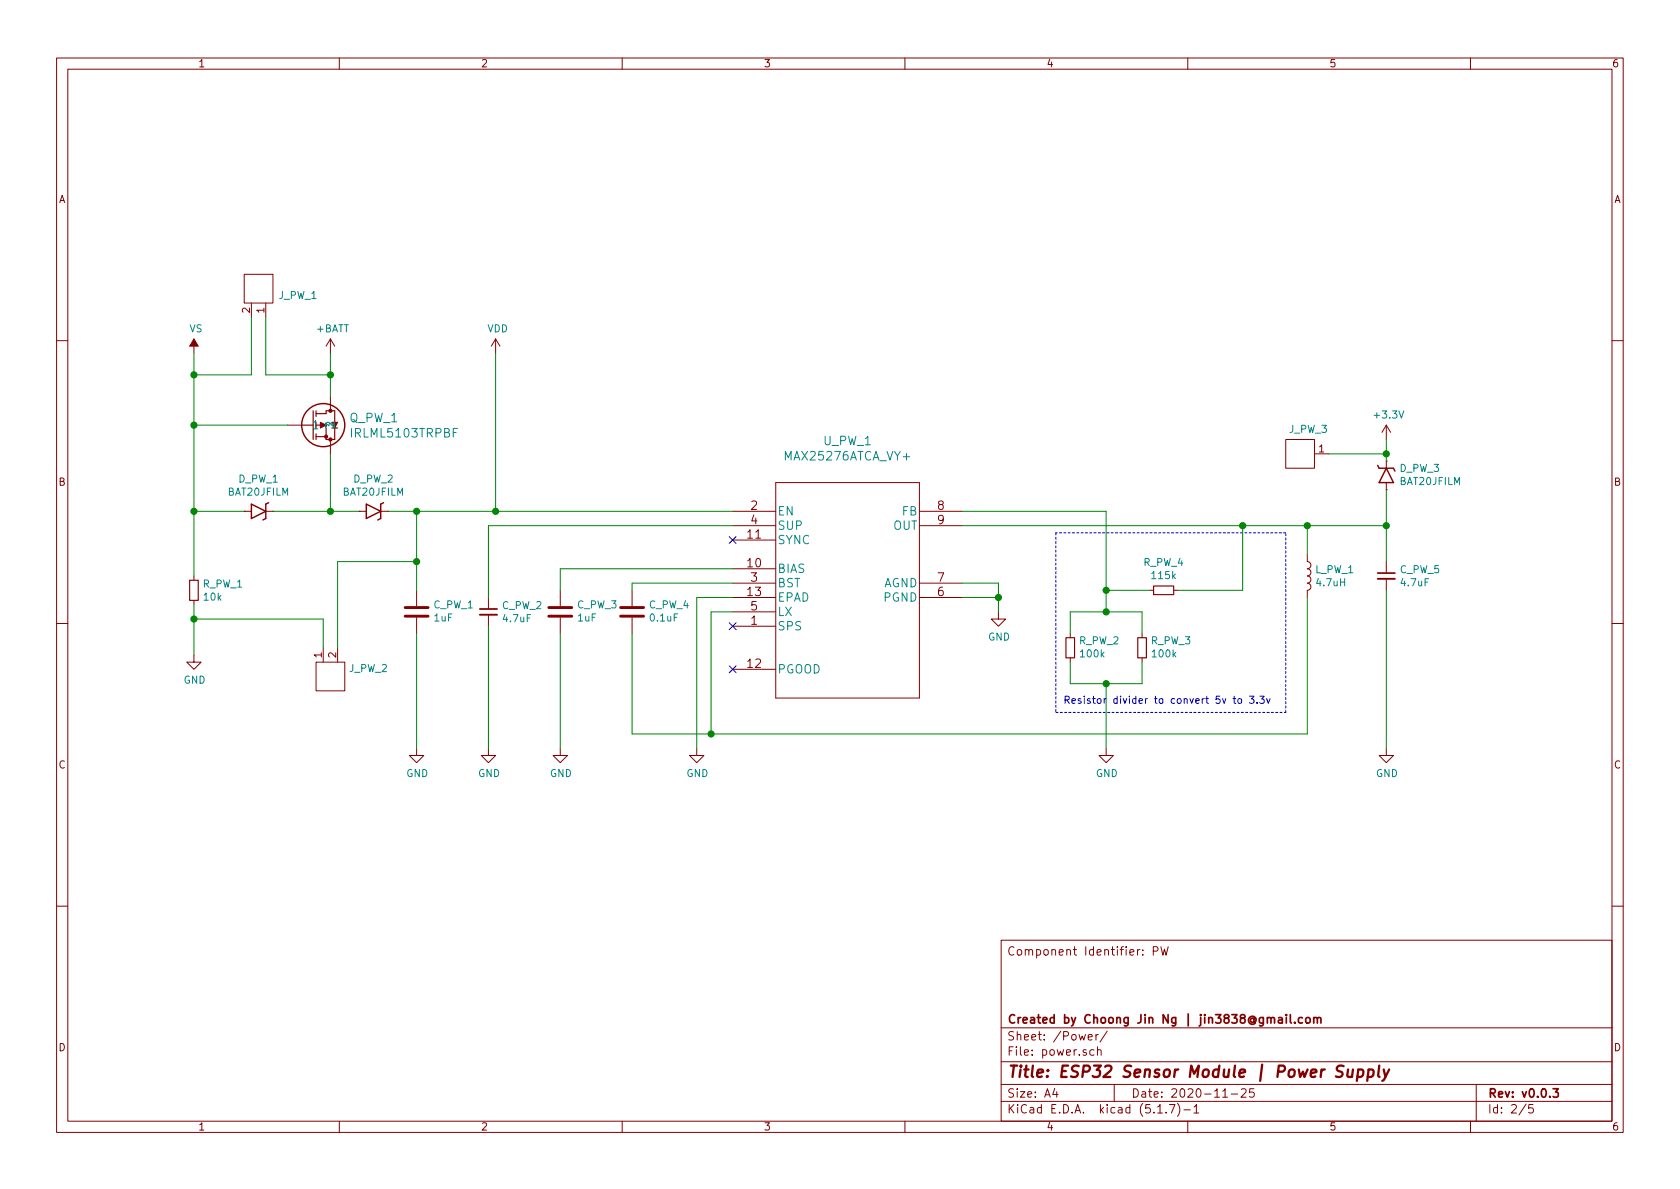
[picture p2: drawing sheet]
EESchema Schematic File Version 4
EELAYER 30 0
EELAYER END
$Descr A4 11693 8268
encoding utf-8
Sheet 2 5
Title "ESP32 Sensor Module | Power Supply"
Date "2020-11-25"
Rev "v0.0.3"
Comp "Created by Choong Jin Ng | jin3838@gmail.com"
Comment1 ""
Comment2 ""
Comment3 ""
Comment4 "Component Identifier: PW"
$EndDescr
$Comp
L BAT20JFILM:BAT20JFILM D_PW_2
U 1 1
P 2600 3550
F 0 "D_PW_2" H 2600 3777 50  0000 C CNN
F 1 "BAT20JFILM" H 2600 3686 50  0000 C CNN
F 2 "footprints:BAT20JFILM" H 2600 3550 50  0001 L BNN
F 3 "https://www.st.com/content/ccc/resource/technical/document/datasheet/group1/81/a4/1f/0e/ca/8c/47/ba/CD00012201/files/CD00012201.pdf/jcr:content/translations/en.CD00012201.pdf" H 2600 3550 50  0001 L BNN
F 4 "DIO-11623" H 2600 3550 50  0001 L BNN "PROD_ID"
F 5 "" H 2600 3550 50  0001 L BNN "VALUE"
F 6 "DigiKey Canada" H 2600 3550 50  0001 C CNN "Vendor"
F 7 "STMicroelectronics" H 2600 3550 50  0001 C CNN "Manufacturer"
F 8 "BAT20JFILM" H 2600 3550 50  0001 C CNN "Part Name"
F 9 "497-3381-1-ND" H 2600 3550 50  0001 C CNN "Vendor Part Name"
	1    2600 3550
	1    0    0    -1  
$EndComp
$Comp
L power:+BATT #PWR0101
U 1 1
P 2300 2450
F 0 "#PWR0101" H 2300 2300 50  0001 C CNN
F 1 "+BATT" H 2315 2623 50  0000 C CNN
F 2 "" H 2300 2450 50  0001 C CNN
F 3 "" H 2300 2450 50  0001 C CNN
	1    2300 2450
	1    0    0    -1  
$EndComp
$Comp
L Device:C C_PW_3
U 1 1
P 3900 4250
F 0 "C_PW_3" H 3785 4204 50  0000 R CNN
F 1 "1uF" H 3785 4295 50  0000 R CNN
F 2 "footprints:0603" H 3938 4100 50  0001 C CNN
F 3 "https://content.kemet.com/datasheets/KEM_C1002_X7R_SMD.pdf" H 3900 4250 50  0001 C CNN
F 4 "Kermet" H 3900 4250 50  0001 C CNN "Manufacturer"
F 5 "C0603C105K4RACTU" H 3900 4250 50  0001 C CNN "Part Name"
F 6 "DigiKey Canada" H 3900 4250 50  0001 C CNN "Vendor"
F 7 "399-7847-1-ND" H 3900 4250 50  0001 C CNN "Vendor Part Name"
	1    3900 4250
	-1   0    0    1   
$EndComp
$Comp
L Device:C C_PW_4
U 1 1
P 4400 4250
F 0 "C_PW_4" H 4285 4204 50  0000 R CNN
F 1 "0.1uF" H 4285 4295 50  0000 R CNN
F 2 "footprints:CAPC1608X90" H 4438 4100 50  0001 C CNN
F 3 "https://www.yageo.com/upload/media/product/productsearch/datasheet/mlcc/UPY-GPHC_X7R_6.3V-to-50V_18.pdf" H 4400 4250 50  0001 C CNN
F 4 "Yageo" H 4400 4250 50  0001 C CNN "Manufacturer"
F 5 "CC0603JRX7R8BB104" H 4400 4250 50  0001 C CNN "Part Name"
F 6 "DigiKey Canada" H 4400 4250 50  0001 C CNN "Vendor"
F 7 "311-1777-1-ND" H 4400 4250 50  0001 C CNN "Vendor Part Name"
	1    4400 4250
	-1   0    0    1   
$EndComp
$Comp
L power:GND #PWR0102
U 1 1
P 3900 5200
F 0 "#PWR0102" H 3900 4950 50  0001 C CNN
F 1 "GND" H 3905 5027 50  0000 C CNN
F 2 "" H 3900 5200 50  0001 C CNN
F 3 "" H 3900 5200 50  0001 C CNN
	1    3900 5200
	1    0    0    -1  
$EndComp
$Comp
L power:GND #PWR0103
U 1 1
P 3400 5200
F 0 "#PWR0103" H 3400 4950 50  0001 C CNN
F 1 "GND" H 3405 5027 50  0000 C CNN
F 2 "" H 3400 5200 50  0001 C CNN
F 3 "" H 3400 5200 50  0001 C CNN
	1    3400 5200
	1    0    0    -1  
$EndComp
Wire Wire Line
	3900 5200 3900 4400
$Comp
L BAT20JFILM:BAT20JFILM D_PW_1
U 1 1
P 1800 3550
F 0 "D_PW_1" H 1800 3777 50  0000 C CNN
F 1 "BAT20JFILM" H 1800 3686 50  0000 C CNN
F 2 "footprints:BAT20JFILM" H 1800 3550 50  0001 L BNN
F 3 "https://www.st.com/content/ccc/resource/technical/document/datasheet/group1/81/a4/1f/0e/ca/8c/47/ba/CD00012201/files/CD00012201.pdf/jcr:content/translations/en.CD00012201.pdf" H 1800 3550 50  0001 L BNN
F 4 "DIO-11623" H 1800 3550 50  0001 L BNN "PROD_ID"
F 5 "" H 1800 3550 50  0001 L BNN "VALUE"
F 6 "DigiKey Canada" H 1800 3550 50  0001 C CNN "Vendor"
F 7 "STMicroelectronics" H 1800 3550 50  0001 C CNN "Manufacturer"
F 8 "BAT20JFILM" H 1800 3550 50  0001 C CNN "Part Name"
F 9 "497-3381-1-ND" H 1800 3550 50  0001 C CNN "Vendor Part Name"
	1    1800 3550
	1    0    0    -1  
$EndComp
Wire Wire Line
	4400 4050 4400 4100
Wire Wire Line
	4400 4400 4400 5100
$Comp
L Device:C C_PW_1
U 1 1
P 2900 4250
F 0 "C_PW_1" H 2785 4204 50  0000 R CNN
F 1 "1uF" H 2785 4295 50  0000 R CNN
F 2 "footprints:0603" H 2938 4100 50  0001 C CNN
F 3 "https://content.kemet.com/datasheets/KEM_C1002_X7R_SMD.pdf" H 2900 4250 50  0001 C CNN
F 4 "Kermet" H 2900 4250 50  0001 C CNN "Manufacturer"
F 5 "C0603C105K4RACTU" H 2900 4250 50  0001 C CNN "Part Name"
F 6 "DigiKey Canada" H 2900 4250 50  0001 C CNN "Vendor"
F 7 "399-7847-1-ND" H 2900 4250 50  0001 C CNN "Vendor Part Name"
	1    2900 4250
	-1   0    0    1   
$EndComp
$Comp
L power:GND #PWR0104
U 1 1
P 2900 5200
F 0 "#PWR0104" H 2900 4950 50  0001 C CNN
F 1 "GND" H 2905 5027 50  0000 C CNN
F 2 "" H 2900 5200 50  0001 C CNN
F 3 "" H 2900 5200 50  0001 C CNN
	1    2900 5200
	1    0    0    -1  
$EndComp
Wire Wire Line
	2900 4400 2900 5200
$Comp
L power:VDD #PWR0105
U 1 1
P 3450 2450
F 0 "#PWR0105" H 3450 2300 50  0001 C CNN
F 1 "VDD" H 3465 2623 50  0000 C CNN
F 2 "" H 3450 2450 50  0001 C CNN
F 3 "" H 3450 2450 50  0001 C CNN
	1    3450 2450
	1    0    0    -1  
$EndComp
$Comp
L Device:R_Small R_PW_1
U 1 1
P 1350 4100
F 0 "R_PW_1" H 1409 4146 50  0000 L CNN
F 1 "10k" H 1409 4055 50  0000 L CNN
F 2 "footprints:RESC1608X55N" H 1350 4100 50  0001 C CNN
F 3 "https://www.yageo.com/upload/media/product/productsearch/datasheet/rchip/PYu-RT_1-to-0.01_RoHS_L_12.pdf" H 1350 4100 50  0001 C CNN
F 4 "Yageo" H 1350 4100 50  0001 C CNN "Manufacturer"
F 5 "RT0603FRE0710KL" H 1350 4100 50  0001 C CNN "Part Name"
F 6 "DigiKey Canada" H 1350 4100 50  0001 C CNN "Vendor"
F 7 "YAG2321CT-ND" H 1350 4100 50  0001 C CNN "Vendor Part Name"
	1    1350 4100
	1    0    0    -1  
$EndComp
$Comp
L power:GND #PWR0106
U 1 1
P 1350 4550
F 0 "#PWR0106" H 1350 4300 50  0001 C CNN
F 1 "GND" H 1355 4377 50  0000 C CNN
F 2 "" H 1350 4550 50  0001 C CNN
F 3 "" H 1350 4550 50  0001 C CNN
	1    1350 4550
	1    0    0    -1  
$EndComp
Wire Wire Line
	1350 4000 1350 3550
$Comp
L IRLML5103TRPBF:IRLML5103TRPBF Q_PW_1
U 1 1
P 2000 2950
F 0 "Q_PW_1" H 2430 3003 60  0000 L CNN
F 1 "IRLML5103TRPBF" H 2430 2897 60  0000 L CNN
F 2 "footprints:IRLML5103TRPBF" H 2450 2690 60  0001 C CNN
F 3 "https://www.infineon.com/dgdl/irlml5103pbf.pdf?fileId=5546d462533600a401535668505d2617" H 2000 2950 60  0001 C CNN
F 4 "DigiKey Canada" H 2000 2950 50  0001 C CNN "Vendor"
F 5 "Infineon Technologies" H 2000 2950 50  0001 C CNN "Manufacturer"
F 6 "IRLML5103TRPBF" H 2000 2950 50  0001 C CNN "Part Name"
F 7 "IRLML5103PBFCT-ND" H 2000 2950 50  0001 C CNN "Vendor Part Name"
	1    2000 2950
	1    0    0    -1  
$EndComp
Wire Wire Line
	2300 3150 2300 3550
Wire Wire Line
	2300 3550 2500 3550
Wire Wire Line
	2300 3550 1900 3550
Connection ~ 2300 3550
Wire Wire Line
	1700 3550 1350 3550
Connection ~ 1350 3550
Wire Wire Line
	1350 3550 1350 2950
Wire Wire Line
	2000 2950 1350 2950
Connection ~ 1350 2950
Connection ~ 3450 3550
Wire Wire Line
	9650 3400 9650 3650
Connection ~ 9650 3650
$Comp
L BAT20JFILM:BAT20JFILM D_PW_3
U 1 1
P 9650 3300
F 0 "D_PW_3" V 9696 3210 50  0000 R CNN
F 1 "BAT20JFILM" V 9605 3210 50  0000 R CNN
F 2 "footprints:BAT20JFILM" H 9650 3300 50  0001 L BNN
F 3 "https://www.st.com/content/ccc/resource/technical/document/datasheet/group1/81/a4/1f/0e/ca/8c/47/ba/CD00012201/files/CD00012201.pdf/jcr:content/translations/en.CD00012201.pdf" H 9650 3300 50  0001 L BNN
F 4 "DIO-11623" H 9650 3300 50  0001 L BNN "PROD_ID"
F 5 "" H 9650 3300 50  0001 L BNN "VALUE"
F 6 "DigiKey Canada" H 9650 3300 50  0001 C CNN "Vendor"
F 7 "STMicroelectronics" H 9650 3300 50  0001 C CNN "Manufacturer"
F 8 "BAT20JFILM" H 9650 3300 50  0001 C CNN "Part Name"
F 9 "497-3381-1-ND" H 9650 3300 50  0001 C CNN "Vendor Part Name"
	1    9650 3300
	0    -1   -1   0   
$EndComp
$Comp
L power:+3.3V #PWR0107
U 1 1
P 9650 3050
F 0 "#PWR0107" H 9650 2900 50  0001 C CNN
F 1 "+3.3V" H 9665 3223 50  0000 C CNN
F 2 "" H 9650 3050 50  0001 C CNN
F 3 "" H 9650 3050 50  0001 C CNN
	1    9650 3050
	1    0    0    -1  
$EndComp
$Comp
L power:GND #PWR0108
U 1 1
P 9650 5200
F 0 "#PWR0108" H 9650 4950 50  0001 C CNN
F 1 "GND" H 9655 5027 50  0000 C CNN
F 2 "" H 9650 5200 50  0001 C CNN
F 3 "" H 9650 5200 50  0001 C CNN
	1    9650 5200
	1    0    0    -1  
$EndComp
Connection ~ 9100 3650
Wire Wire Line
	9650 3650 9650 3900
Wire Wire Line
	9100 3650 9650 3650
Wire Wire Line
	7700 4750 7950 4750
Connection ~ 7700 4750
Wire Wire Line
	7700 5200 7700 4750
$Comp
L power:GND #PWR0109
U 1 1
P 7700 5200
F 0 "#PWR0109" H 7700 4950 50  0001 C CNN
F 1 "GND" H 7705 5027 50  0000 C CNN
F 2 "" H 7700 5200 50  0001 C CNN
F 3 "" H 7700 5200 50  0001 C CNN
	1    7700 5200
	1    0    0    -1  
$EndComp
Wire Wire Line
	7450 4750 7700 4750
Text Notes 7400 4900 0    50   ~ 0
Resistor divider to convert 5v to 3.3v
Wire Notes Line
	8950 3700 7350 3700
Wire Notes Line
	8950 4950 8950 3700
Wire Notes Line
	7350 4950 8950 4950
Wire Notes Line
	7350 3700 7350 4950
Connection ~ 8650 3650
Wire Wire Line
	9100 3650 9100 3850
Wire Wire Line
	8650 3650 9100 3650
Wire Wire Line
	4950 5100 9100 5100
Wire Wire Line
	9100 5100 9100 4150
Wire Wire Line
	7950 4750 7950 4600
Wire Wire Line
	7450 4600 7450 4750
Wire Wire Line
	7700 4100 7700 4250
Connection ~ 7700 4100
Wire Wire Line
	8000 4100 7700 4100
Wire Wire Line
	8650 4100 8200 4100
Wire Wire Line
	8650 3650 8650 4100
Wire Wire Line
	6700 3650 8650 3650
Wire Wire Line
	7700 4250 7950 4250
Wire Wire Line
	7950 4250 7950 4400
Connection ~ 7700 4250
Wire Wire Line
	7700 3550 7700 4100
Wire Wire Line
	7450 4250 7700 4250
Wire Wire Line
	7700 3550 6700 3550
Wire Wire Line
	7450 4400 7450 4250
$Comp
L Device:L L_PW_1
U 1 1
P 9100 4000
F 0 "L_PW_1" H 9153 4046 50  0000 L CNN
F 1 "4.7uH" H 9153 3955 50  0000 L CNN
F 2 "footprints:CV201210-4R7K" H 9100 4000 50  0001 C CNN
F 3 "https://www.bourns.com/docs/Product-Datasheets/CV201210.pdf" H 9100 4000 50  0001 C CNN
F 4 "Bourns Inc." H 9100 4000 50  0001 C CNN "Manufacturer"
F 5 "CV201210-4R7K" H 9100 4000 50  0001 C CNN "Part Name"
F 6 "DigiKey Canada" H 9100 4000 50  0001 C CNN "Vendor"
F 7 "CV201210-4R7KCT-ND" H 9100 4000 50  0001 C CNN "Vendor Part Name"
	1    9100 4000
	1    0    0    -1  
$EndComp
$Comp
L Device:R_Small R_PW_4
U 1 1
P 8100 4100
F 0 "R_PW_4" V 7904 4100 50  0000 C CNN
F 1 "115k" V 7995 4100 50  0000 C CNN
F 2 "footprints:RESC1608X55N" H 8100 4100 50  0001 C CNN
F 3 "https://www.yageo.com/upload/media/product/productsearch/datasheet/rchip/PYu-RT_1-to-0.01_RoHS_L_12.pdf" H 8100 4100 50  0001 C CNN
F 4 "Yageo" H 8100 4100 50  0001 C CNN "Manufacturer"
F 5 "RT0402DRE07115KL" H 8100 4100 50  0001 C CNN "Part Name"
F 6 "DigiKey Canada" H 8100 4100 50  0001 C CNN "Vendor"
F 7 "311-2218-1-ND" H 8100 4100 50  0001 C CNN "Vendor Part Name"
	1    8100 4100
	0    1    1    0   
$EndComp
$Comp
L Device:R_Small R_PW_3
U 1 1
P 7950 4500
F 0 "R_PW_3" H 7891 4454 50  0000 R CNN
F 1 "100k" H 7891 4545 50  0000 R CNN
F 2 "footprints:RESC1608X55N" H 7950 4500 50  0001 C CNN
F 3 "https://www.yageo.com/upload/media/product/productsearch/datasheet/rchip/PYu-RT_1-to-0.01_RoHS_L_12.pdf" H 7950 4500 50  0001 C CNN
F 4 "Yageo" H 7950 4500 50  0001 C CNN "Manufacturer"
F 5 "RT0603DRE07100KL" H 7950 4500 50  0001 C CNN "Part Name"
F 6 "DigiKey Canada" H 7950 4500 50  0001 C CNN "Vendor"
F 7 "311-2395-1-ND" H 7950 4500 50  0001 C CNN "Vendor Part Name"
	1    7950 4500
	-1   0    0    1   
$EndComp
$Comp
L Device:R_Small R_PW_2
U 1 1
P 7450 4500
F 0 "R_PW_2" H 7391 4454 50  0000 R CNN
F 1 "100k" H 7391 4545 50  0000 R CNN
F 2 "footprints:RESC1608X55N" H 7450 4500 50  0001 C CNN
F 3 "https://www.yageo.com/upload/media/product/productsearch/datasheet/rchip/PYu-RT_1-to-0.01_RoHS_L_12.pdf" H 7450 4500 50  0001 C CNN
F 4 "Yageo" H 7450 4500 50  0001 C CNN "Manufacturer"
F 5 "RT0603DRE07100KL" H 7450 4500 50  0001 C CNN "Part Name"
F 6 "DigiKey Canada" H 7450 4500 50  0001 C CNN "Vendor"
F 7 "311-2395-1-ND" H 7450 4500 50  0001 C CNN "Vendor Part Name"
	1    7450 4500
	-1   0    0    1   
$EndComp
Wire Wire Line
	4950 5100 4400 5100
Wire Wire Line
	4950 4250 4950 5100
Wire Wire Line
	5100 4250 4950 4250
NoConn ~ 5100 4650
Wire Wire Line
	5100 4050 4400 4050
NoConn ~ 5100 4350
NoConn ~ 5100 3750
Wire Wire Line
	4850 4150 4850 5200
Wire Wire Line
	5100 4150 4850 4150
$Comp
L power:GND #PWR0110
U 1 1
P 4850 5200
F 0 "#PWR0110" H 4850 4950 50  0001 C CNN
F 1 "GND" H 4855 5027 50  0000 C CNN
F 2 "" H 4850 5200 50  0001 C CNN
F 3 "" H 4850 5200 50  0001 C CNN
	1    4850 5200
	1    0    0    -1  
$EndComp
Connection ~ 6950 4150
Wire Wire Line
	6950 4050 6950 4150
Wire Wire Line
	6700 4050 6950 4050
Wire Wire Line
	6950 4150 6950 4250
Wire Wire Line
	6700 4150 6950 4150
$Comp
L power:GND #PWR0111
U 1 1
P 6950 4250
F 0 "#PWR0111" H 6950 4000 50  0001 C CNN
F 1 "GND" H 6955 4077 50  0000 C CNN
F 2 "" H 6950 4250 50  0001 C CNN
F 3 "" H 6950 4250 50  0001 C CNN
	1    6950 4250
	1    0    0    -1  
$EndComp
$Comp
L Device:C_Small C_PW_5
U 1 1
P 9650 4000
F 0 "C_PW_5" H 9742 4046 50  0000 L CNN
F 1 "4.7uF" H 9742 3955 50  0000 L CNN
F 2 "footprints:C1206C475K3RACAUTO" H 9650 4000 50  0001 C CNN
F 3 "https://api.kemet.com/component-edge/download/specsheet/C1206C475K3RACAUTO.pdf" H 9650 4000 50  0001 C CNN
F 4 "Kermet" H 9650 4000 50  0001 C CNN "Manufacturer"
F 5 "C1206C475K3RACAUTO" H 9650 4000 50  0001 C CNN "Part Name"
F 6 "DigiKey Canada" H 9650 4000 50  0001 C CNN "Vendor"
F 7 "399-7029-1-ND" H 9650 4000 50  0001 C CNN "Vendor Part Name"
	1    9650 4000
	1    0    0    -1  
$EndComp
$Comp
L MAX25276ATCAVY:MAX25276ATCA_VY+ U_PW_1
U 1 1
P 5100 3550
F 0 "U_PW_1" H 5900 4043 60  0000 C CNN
F 1 "MAX25276ATCA_VY+" H 5900 3937 60  0000 C CNN
F 2 "footprints:MAX25276ATCAVY" H 5900 3790 60  0001 C CNN
F 3 "https://datasheets.maximintegrated.com/en/ds/MAX20075-MAX25276.pdf" H 5900 3831 60  0001 C CNN
F 4 "Maxim Integrated" H 5100 3550 50  0001 C CNN "Manufacturer"
F 5 "DigiKey Canada" H 5100 3550 50  0001 C CNN "Vendor"
F 6 "" H 5100 3550 50  0001 C CNN "Vendor Part Number"
F 7 "MAX25276ATCA_VY+" H 5100 3550 50  0001 C CNN "Part Name"
F 8 "175-MAX25276ATCA/VY+-ND" H 5100 3550 50  0001 C CNN "Vendor Part Name"
	1    5100 3550
	1    0    0    -1  
$EndComp
Wire Wire Line
	3450 3550 5100 3550
Connection ~ 4950 5100
Wire Wire Line
	5100 3950 3900 3950
Wire Wire Line
	3900 3950 3900 4100
$Comp
L Device:C_Small C_PW_2
U 1 1
P 3400 4250
F 0 "C_PW_2" H 3492 4296 50  0000 L CNN
F 1 "4.7uF" H 3492 4205 50  0000 L CNN
F 2 "footprints:C1206C475K3RACAUTO" H 3400 4250 50  0001 C CNN
F 3 "https://api.kemet.com/component-edge/download/specsheet/C1206C475K3RACAUTO.pdf" H 3400 4250 50  0001 C CNN
F 4 "Kermet" H 3400 4250 50  0001 C CNN "Manufacturer"
F 5 "C1206C475K3RACAUTO" H 3400 4250 50  0001 C CNN "Part Name"
F 6 "DigiKey Canada" H 3400 4250 50  0001 C CNN "Vendor"
F 7 "399-7029-1-ND" H 3400 4250 50  0001 C CNN "Vendor Part Name"
	1    3400 4250
	1    0    0    -1  
$EndComp
Wire Wire Line
	3400 5200 3400 4350
Wire Wire Line
	3400 4150 3400 3650
Wire Wire Line
	3400 3650 5100 3650
Wire Wire Line
	2700 3550 2900 3550
Connection ~ 2900 3550
Wire Wire Line
	2900 3550 3450 3550
$Comp
L power:VS #PWR0112
U 1 1
P 1350 2450
F 0 "#PWR0112" H 1150 2300 50  0001 C CNN
F 1 "VS" H 1365 2623 50  0000 C CNN
F 2 "" H 1350 2450 50  0001 C CNN
F 3 "" H 1350 2450 50  0001 C CNN
	1    1350 2450
	1    0    0    -1  
$EndComp
Wire Wire Line
	3450 2450 3450 3550
Wire Wire Line
	2300 2450 2300 2600
Wire Wire Line
	1350 2450 1350 2600
Wire Wire Line
	1350 2600 1750 2600
Wire Wire Line
	1750 2600 1750 2200
Connection ~ 1350 2600
Wire Wire Line
	1350 2600 1350 2950
Wire Wire Line
	1850 2200 1850 2600
Wire Wire Line
	1850 2600 2300 2600
Connection ~ 2300 2600
Wire Wire Line
	2300 2600 2300 2750
$Comp
L CANtech:Header_Pin_2 J_PW_1
U 1 1
P 1800 2150
F 0 "J_PW_1" H 1662 2050 50  0000 R CNN
F 1 "Header_Pin_2" H 1800 2150 50  0001 C CNN
F 2 "Connector_PinHeader_2.54mm:PinHeader_1x02_P2.54mm_Vertical" H 1800 2150 50  0001 C CNN
F 3 "" H 1800 2150 50  0001 C CNN
	1    1800 2150
	-1   0    0    1   
$EndComp
Wire Wire Line
	1350 4200 1350 4300
Wire Wire Line
	2900 3550 2900 3900
$Comp
L CANtech:Header_Pin_2 J_PW_2
U 1 1
P 2300 4550
F 0 "J_PW_2" H 2428 4458 50  0000 L CNN
F 1 "Header_Pin_2" H 2300 4550 50  0001 C CNN
F 2 "Connector_PinHeader_2.54mm:PinHeader_1x02_P2.54mm_Vertical" H 2300 4550 50  0001 C CNN
F 3 "" H 2300 4550 50  0001 C CNN
	1    2300 4550
	1    0    0    -1  
$EndComp
Connection ~ 2900 3900
Wire Wire Line
	2900 3900 2900 4100
Wire Wire Line
	2250 4300 1350 4300
Connection ~ 1350 4300
Wire Wire Line
	1350 4300 1350 4550
Wire Wire Line
	2250 4300 2250 4500
Wire Wire Line
	2350 4500 2350 3900
Wire Wire Line
	2350 3900 2900 3900
Wire Wire Line
	9650 4100 9650 5200
Wire Wire Line
	9650 3050 9650 3150
$Comp
L CANtech:Header_Pin_1 J_PW_3
U 1 1
P 9200 3150
F 0 "J_PW_3" V 9027 3058 50  0000 C CNN
F 1 "Header_Pin_1" H 9200 3150 50  0001 C CNN
F 2 "Connector_PinHeader_2.54mm:PinHeader_1x01_P2.54mm_Vertical" H 9200 3150 50  0001 C CNN
F 3 "" H 9200 3150 50  0001 C CNN
	1    9200 3150
	0    1    1    0   
$EndComp
Wire Wire Line
	9250 3150 9650 3150
Connection ~ 9650 3150
Wire Wire Line
	9650 3150 9650 3200
$EndSCHEMATC
